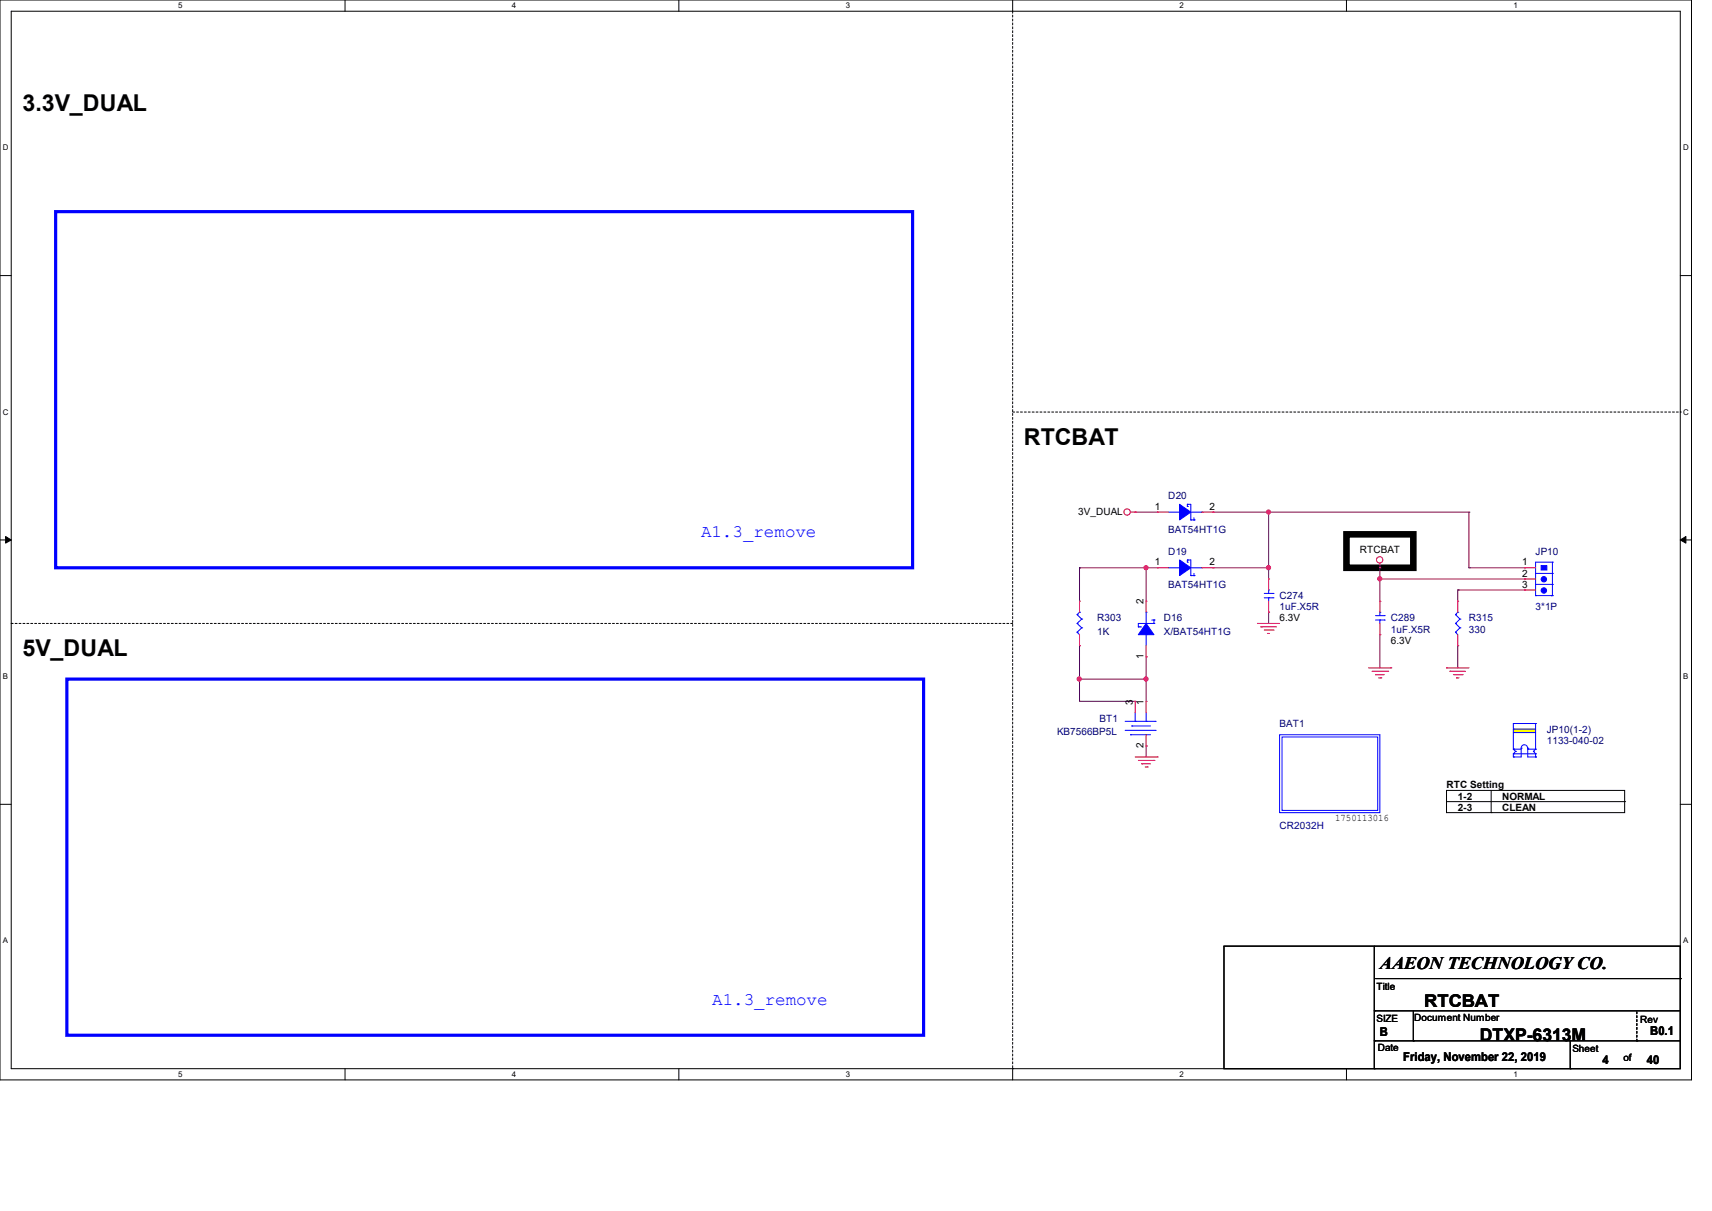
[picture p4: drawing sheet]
<svg xmlns="http://www.w3.org/2000/svg" width="297mm" height="210mm" viewBox="0 0 297 210" stroke-linecap="round" stroke-linejoin="round" font-family="sans-serif">
<path d="M0 0h293.5v187.3h-293.5zM1.9 1.9h289.6v183.4h-289.6z" fill="none" stroke="#000" stroke-width=".17"/>
<g fill="#fff">
<path d="M30.9 .2h.8v1.5h-.8z"/>
<path d="M30.9 185.5h.8v1.6h-.8z"/>
</g>
<path d="M59.9 0v1.9M59.9 185.3v2" fill="none" stroke="#000" stroke-width=".17"/>
<g fill="#fff">
<path d="M88.8 .2h.8v1.5h-.8z"/>
<path d="M88.8 185.5h.8v1.6h-.8z"/>
</g>
<path d="M117.8 0v1.9M117.8 185.3v2" fill="none" stroke="#000" stroke-width=".17"/>
<g fill="#fff">
<path d="M146.7 .2h.8v1.5h-.8z"/>
<path d="M146.7 185.5h.8v1.6h-.8z"/>
</g>
<path d="M175.7 0v1.9M175.7 185.3v2" fill="none" stroke="#000" stroke-width=".17"/>
<g fill="#fff">
<path d="M204.6 .2h.8v1.5h-.8z"/>
<path d="M204.6 185.5h.8v1.6h-.8z"/>
</g>
<path d="M233.6 0v1.9M233.6 185.3v2" fill="none" stroke="#000" stroke-width=".17"/>
<g fill="#fff">
<path d="M262.6 .2h.7v1.5h-.7z"/>
<path d="M262.6 185.5h.7v1.6h-.7z"/>
<path d="M.5 24.8h1v1.6h-1z"/>
<path d="M292 24.8h1v1.6h-1z"/>
<path d="M.5 70.7h1v1.5h-1z"/>
<path d="M292 70.7h1v1.5h-1z"/>
</g>
<path d="M0 47.8h1.9M291.5 47.8h2" fill="none" stroke="#000" stroke-width=".17"/>
<g fill="#fff">
<path d="M.5 116.5h.9v1.6h-.9z"/>
<path d="M292 116.5h.9v1.6h-.9z"/>
</g>
<path d="M0 93.6h1.9M291.5 93.6h2" fill="none" stroke="#000" stroke-width=".17"/>
<path d="M1 93l.9 .6-.9 .6zM291.5 93.6l1-.6v1.2z" fill="#000" stroke="#000" stroke-width=".17"/>
<g fill="#fff">
<path d="M.5 162.4h.9v1.5h-.9z"/>
<path d="M292 162.4h.9v1.5h-.9z"/>
</g>
<g fill="none" stroke="#000" stroke-width=".17">
<path d="M0 139.5h1.9M251 137.1h30.9v3.8h-30.9zM251 139h30.9M258.7 137.1v3.8M281.9 139h.1M291.5 139.5h2M258.7 140.9h.1M212.3 164.1h79.2v21.2h-79.2zM238.4 175.3h.1M238.4 175.3h53.1M238.4 164.1v21.2M238.6 169.7h52.9"/>
<path d="M245.2 175.3v5.2M291.5 169.7h.1M238.4 180.5h.1M238.4 185.3h.1M238.4 180.5h53.1M245.2 180.5h.1M272.4 185.3h.1M272.4 180.5v4.8"/>
</g>
<path d="M175.7 1.9v183.4M175.7 71.5h115.8M291.5 71.5h.1M1.9 108.1h.1M175.7 108.1h-173.8M284 175.5v5M175.7 185.3h.1M284 180.5h.1" fill="none" stroke="#000" stroke-width=".17" stroke-dasharray=".3"/>
<path d="M233.6 92.7h11.6v5.8h-11.6z" fill="none" stroke="#000" stroke-width="1.1"/>
<path d="M262.6 126.4h3.8v.6h-3.8z" fill-rule="evenodd" fill="#ff0" stroke="#ff0" stroke-width=".17"/>
<path d="M9.7 36.7h148.6v61.8h-148.6zM11.6 117.8h148.6v61.7h-148.6z" fill="none" stroke="#00f" stroke-width=".55"/>
<g fill="none" stroke="#800040" stroke-width=".17">
<path d="M187.3 98.5h.1M187.3 98.5h13.5M187.3 98.5v5.8M196.9 88.8h.1M196.9 88.8h3.9M198.8 98.5h.1M198.8 98.5v5.8M210.4 98.5h.1M210.4 88.8h.1M210.4 98.5h9.7M210.4 88.8h44.4M220.1 88.8h.1"/>
<path d="M220.1 98.5h.1M220.1 88.8v11.6M239.4 98.5h.1M239.4 98.5v5.8M254.8 88.8h.1M254.8 98.5h.1M254.8 98.5h9.7M254.8 88.8v9.7M264.5 98.5h.1M187.3 117.8h.1M187.3 112h.1M187.3 112v9.6"/>
<path d="M187.3 117.8h11.5M198.8 113.9h.1M198.8 117.8h.1M198.8 113.9v7.7M220.1 106.2h.1M220.1 106.2v1.9M239.4 100.4h.1M239.4 110.1h.1M239.4 110.1v5.7M239.4 100.4h25.1M252.9 112h.1M252.9 102.3h.1"/>
<path d="M252.9 102.3v2M252.9 112v3.8M252.9 102.3h11.6M187.3 121.6h.1M187.3 121.6h9.6M198.8 129.4h.1M198.8 129.4v1.9"/>
</g>
<g fill="#f0f" stroke="#f0f" stroke-width=".17">
<circle cx="198.8" cy="117.8" r=".36"/>
<circle cx="187.3" cy="117.8" r=".37"/>
<circle cx="220.1" cy="98.4" r=".36"/>
<circle cx="220.1" cy="88.8" r=".36"/>
<circle cx="198.8" cy="98.4" r=".36"/>
<circle cx="239.4" cy="100.4" r=".36"/>
</g>
<g fill="none" stroke="#f00" stroke-width=".17">
<path d="M196.1 88.8h.8M196.9 88.8h.1M200.8 98.5h.1M200.8 88.8h.1M200.8 88.8h1.9M200.8 98.5h1.9M208.5 88.8h1.9M208.5 98.5h1.9M210.4 98.5h.1M210.4 88.8h.1M239.4 98.5h.1M239.4 97.7v.8"/>
<path d="M264.5 98.5h.1M264.5 98.5h1.9M187.3 112h.1M187.3 104.3h.1M187.3 104.3v1.9M187.3 110.1v1.9M198.8 113.9h.1M198.8 104.3h.1M198.8 104.3v1.9M198.8 112v1.9M218.1 108.1h.1M218.1 108.1h3.9"/>
<path d="M218.7 108.7h.1M218.7 108.7h2.7M219.3 109.3h1.6M219.9 109.9h.1M219.9 109.9h.4M220.1 106.2h.1M220.1 100.4h.1M220.1 100.4v1.9M220.1 104.3v1.9M220.9 109.3h.1M237.4 115.8h3.9M238 116.4h2.7"/>
<path d="M238.6 117h.1M238.6 117h1.6M239.2 117.6h.4M239.4 110.1h.1M239.4 104.3h.1M239.4 104.3v1.9M239.4 108.1v2M239.6 117.6h.1M240.7 116.4h.1M241.3 115.8h.1M251 115.8h.1M251 115.8h3.8"/>
<path d="M251.5 116.4h.1M251.5 116.4h2.8M252.1 117h1.6M252.7 117.6h.1M252.7 117.6h.4M252.9 112h.1M252.9 104.3h.1M252.9 104.3v1.9M252.9 110.1v1.9M253.7 117h.1M264.5 100.4h.1M264.5 102.3h.1"/>
<path d="M264.5 100.4h1.9M264.5 102.3h1.9M196.9 121.6h.1M196.9 131.3h3.9M196.9 121.6v2M197.5 131.9h2.7M198.1 132.5h.1M198.1 132.5h1.5M198.7 133h.4M198.8 129.4h.1M198.8 121.6h.1M198.8 121.6v2"/>
<path d="M198.8 127.4v2M199.1 133h.1M200.2 131.9h.1M200.8 131.3h.1"/>
<circle cx="195.5" cy="88.8" r=".55"/>
<circle cx="239.4" cy="97.1" r=".55"/>
</g>
<g fill="none" stroke="#00f" stroke-width=".17">
<path d="M202.7 98.5h1.9M202.7 88.8h1.9M204.6 98.5h.1M204.6 88.8h.1M206 97.1h.1M206 97.5h.1M206 87.5h.1M206 87.8h.1M206 87.5h.6v2.7M206 97.1h.6v2.7M206 87.5v.3M206 97.1v.4"/>
<path d="M206.6 99.8h.1M206.6 90.2h.1M206.6 98.5h1.9M206.6 99.8h.5M206.6 88.8h1.9M206.6 90.2h.5M207.1 99.8h.1M207.1 90.2h.1M207.1 89.8v.4M207.1 99.4v.4M208.5 98.5h.1M208.5 88.8h.1"/>
<path d="M266.4 99.4h2.9M269.3 97.5h.1M269.3 99.4h.1M269.3 97.5h-2.9v5.8M269.3 97.5v5.8M186.9 106.6h.1M186.9 109.6h.1M186.9 108.1h.1M186.9 106.6l.8 .8M186.9 109.6l.4 .5M186.9 108.1l.8 .8M187.3 106.2h.1"/>
<path d="M187.3 106.2l-.4 .4M187.7 108.9h.1M187.7 107.4h.1M187.7 108.9l-.8 .7M187.7 107.4l-.8 .7M197.5 108.7h.1M197.5 108.7h.4M197.9 108.7h.1M198.8 110.1h.1M198.8 106.2h.1M198.8 106.2v1.9M198.8 110.1v1.9"/>
<path d="M199.8 107.5h.4M200.2 108.1h.1M200.2 107.5h.1M200.2 108.1h-2.7v.6M200.2 107.5v.6M219.3 102.9h1.6M219.3 103.7h1.6M220.1 102.3h.1M220.1 103.7h.1M220.1 102.3v.6M220.1 103.7v.6M220.9 102.9h.1"/>
<path d="M220.9 103.7h.1M238.6 106.8h1.6M238.6 107.5h1.6M239.4 106.2h.1M239.4 107.5h.1M239.4 106.2v.6M239.4 107.5v.6M240.2 106.8h.1M240.2 107.5h.1M252.5 106.6h.1M252.5 109.6h.1M252.5 108.1h.1"/>
<path d="M252.5 106.6l.8 .8M252.5 109.6l.4 .5M252.5 108.1l.8 .8M252.9 106.2h.1M252.9 106.2l-.4 .4M253.3 108.9h.1M253.3 107.4h.1M253.3 108.9l-.8 .7M253.3 107.4l-.8 .7M266.4 103.3h.1M266.4 101.3h2.9M266.4 103.3h2.9"/>
<path d="M269.1 103.3h.1M269.3 103.3h.1M269.3 101.3h.1M195.2 126.7h5.2M195.2 125.1h5.2M196.1 127.4h.1M196.1 127.4h3.5M196.3 125.9h.1M196.3 125.9h3.3M196.9 125.1h.1M196.9 123.6v1.5M198.8 125.1h.1"/>
<path d="M198.8 123.6v1.5M200.4 126.7h.1M200.4 125.1h.1M222 127.4h17.4v13.5h-17.4zM222.4 127.8h16.6v12.7h-16.6zM262.6 127h.1M262.6 126.4h.1M262.6 130.7h.1M262.6 129.9h.1M262.6 125.5h.1M262.6 131.3h.1M262.6 127h3.8"/>
<path d="M262.6 126.4h3.8M262.6 130.7h3.8M262.6 129.9h1.3M262.6 125.5v4.4M262.6 130.7v.6M262.6 129.9l.3 .4M262.6 125.5h3.8M262.9 130.3h.1M262.9 130.3l-.3 .4M263.9 129.8h.1M263.9 129.8v1.5h-1.3M265 129.7a.55 .55 0 0 0-.5-.5 .55 .55 0 0 0-.6 .6"/>
<path d="M265 129.9h.1M265 129.8h.1M265 129.9h1.4M265 129.8v1.5h1.4M266 130.3h.1M266 130.3l.4 .4M266.4 125.5h.1M266.4 129.9h.1M266.4 130.7h.1M266.4 131.3h.1M266.4 125.5v4.4M266.4 130.7v.6"/>
<path d="M266.4 129.9l-.4 .4"/>
</g>
<g fill="#00f" stroke="#00f" stroke-width=".17">
<path d="M204.6 97.1l2 1.4-2 1.3z" fill-rule="evenodd"/>
<path d="M198.8 108.1l1.4 2h-2.7z" fill-rule="evenodd"/>
<path d="M204.6 87.5l2 1.3-2 1.4z" fill-rule="evenodd"/>
<path d="M267.4 98.1h1v.7h-1z" fill-rule="evenodd"/>
<circle cx="267.8" cy="100.5" r=".47"/>
<circle cx="267.8" cy="102.4" r=".47"/>
</g>
<g font-size="4">
<text x="3.9" y="19.2">3.3V_DUAL</text>
<text x="177.6" y="77.1">RTCBAT</text>
<text x="3.9" y="113.8">5V_DUAL</text>
</g>
<g font-size="3" fill="#00f">
<text x="121.6" y="93.2">A1.3_remove</text>
<text x="123.6" y="174.2">A1.3_remove</text>
</g>
<g font-size="3">
<text x="239.4" y="168">AAEON TECHNOLOGY CO.</text>
<text x="247.1" y="174.7">RTCBAT</text>
<text x="256.8" y="180.5">DTXP-6313M</text>
</g>
<g font-size="2.1">
<text x="239.4" y="179.6">B</text>
<text x="286.3" y="179.4">B0.1</text>
<text x="243.5" y="184">Friday, November 22, 2019</text>
<text x="278" y="184.4">4</text>
<text x="285.7" y="184.4">40</text>
</g>
<g font-size="1.7">
<text x="187.1" y="89.3">3V_DUAL</text>
<text x="200.4" y="88.4">1</text>
<text x="209.8" y="88.4">2</text>
<text x="235.9" y="95.8">RTCBAT</text>
<text x="200.4" y="98">1</text>
<text x="209.8" y="98">2</text>
<text x="264.1" y="98">1</text>
<text x="264.1" y="100">2</text>
<text x="264.1" y="101.9">3</text>
<text x="198.4" y="104.8" transform="rotate(-90 198.4 104.8)">2</text>
<text x="222" y="107.8">6.3V</text>
<text x="241.3" y="111.7">6.3V</text>
<text x="198.4" y="114.3" transform="rotate(-90 198.4 114.3)">1</text>
<text x="196.5" y="122.2" transform="rotate(-90 196.5 122.2)">3</text>
<text x="198.4" y="122.2" transform="rotate(-90 198.4 122.2)">1</text>
<text x="198.4" y="129.7" transform="rotate(-90 198.4 129.7)">2</text>
<text x="251" y="136.7">RTC Setting</text>
<text x="231.7" y="142.3">1750113016</text>
<text x="252.9" y="138.7">1-2</text>
<text x="252.9" y="140.6">2-3</text>
<text x="260.6" y="138.7">NORMAL</text>
<text x="260.6" y="140.6">CLEAN</text>
<text x="238.8" y="171.7">Title</text>
<text x="238.8" y="177.3">SIZE</text>
<text x="245.4" y="177.1">Document Number</text>
<text x="284.6" y="177.5">Rev</text>
<text x="239" y="182.3">Date</text>
<text x="272.8" y="182.5">Sheet</text>
<text x="281.6" y="184.1">of</text>
</g>
<g font-size="1.7" fill="#000080">
<text x="202.7" y="86.6">D20</text>
<text x="202.7" y="92.4">BAT54HT1G</text>
<text x="202.7" y="96.2">D19</text>
<text x="266.4" y="96.2">JP10</text>
<text x="190.4" y="107.8">R303</text>
<text x="201.9" y="107.8">D16</text>
<text x="202.7" y="102">BAT54HT1G</text>
<text x="222" y="103.9">C274</text>
<text x="222" y="105.9">1uF.X5R</text>
<text x="241.3" y="107.8">C289</text>
<text x="254.8" y="107.8">R315</text>
<text x="266.4" y="105.9">3*1P</text>
<text x="190.4" y="110.1">1K</text>
<text x="201.9" y="110.1">X/BAT54HT1G</text>
<text x="241.3" y="109.7">1uF.X5R</text>
<text x="254.8" y="109.7">330</text>
<text x="190.7" y="125.2">BT1</text>
<text x="183.4" y="127.5">KB7566BP5L</text>
<text x="222" y="126.2">BAT1</text>
<text x="268.3" y="127.1">JP10(1-2)</text>
<text x="268.3" y="129">1133-040-02</text>
<text x="222" y="143.7">CR2032H</text>
</g>
<g font-size="1.4">
<text x="30.9" y="1.4">5</text>
<text x="88.8" y="1.4">4</text>
<text x="146.7" y="1.4">3</text>
<text x="204.6" y="1.4">2</text>
<text x="262.6" y="1.4">1</text>
<text x=".5" y="26.1">D</text>
<text x="292" y="26.1">D</text>
<text x=".5" y="71.9">C</text>
<text x="292" y="71.9">C</text>
<text x=".5" y="117.8">B</text>
<text x="292" y="117.8">B</text>
<text x=".5" y="163.6">A</text>
<text x="292" y="163.6">A</text>
<text x="30.9" y="186.8">5</text>
<text x="88.8" y="186.8">4</text>
<text x="146.7" y="186.8">3</text>
<text x="204.6" y="186.8">2</text>
<text x="262.6" y="186.8">1</text>
</g>
</svg>
